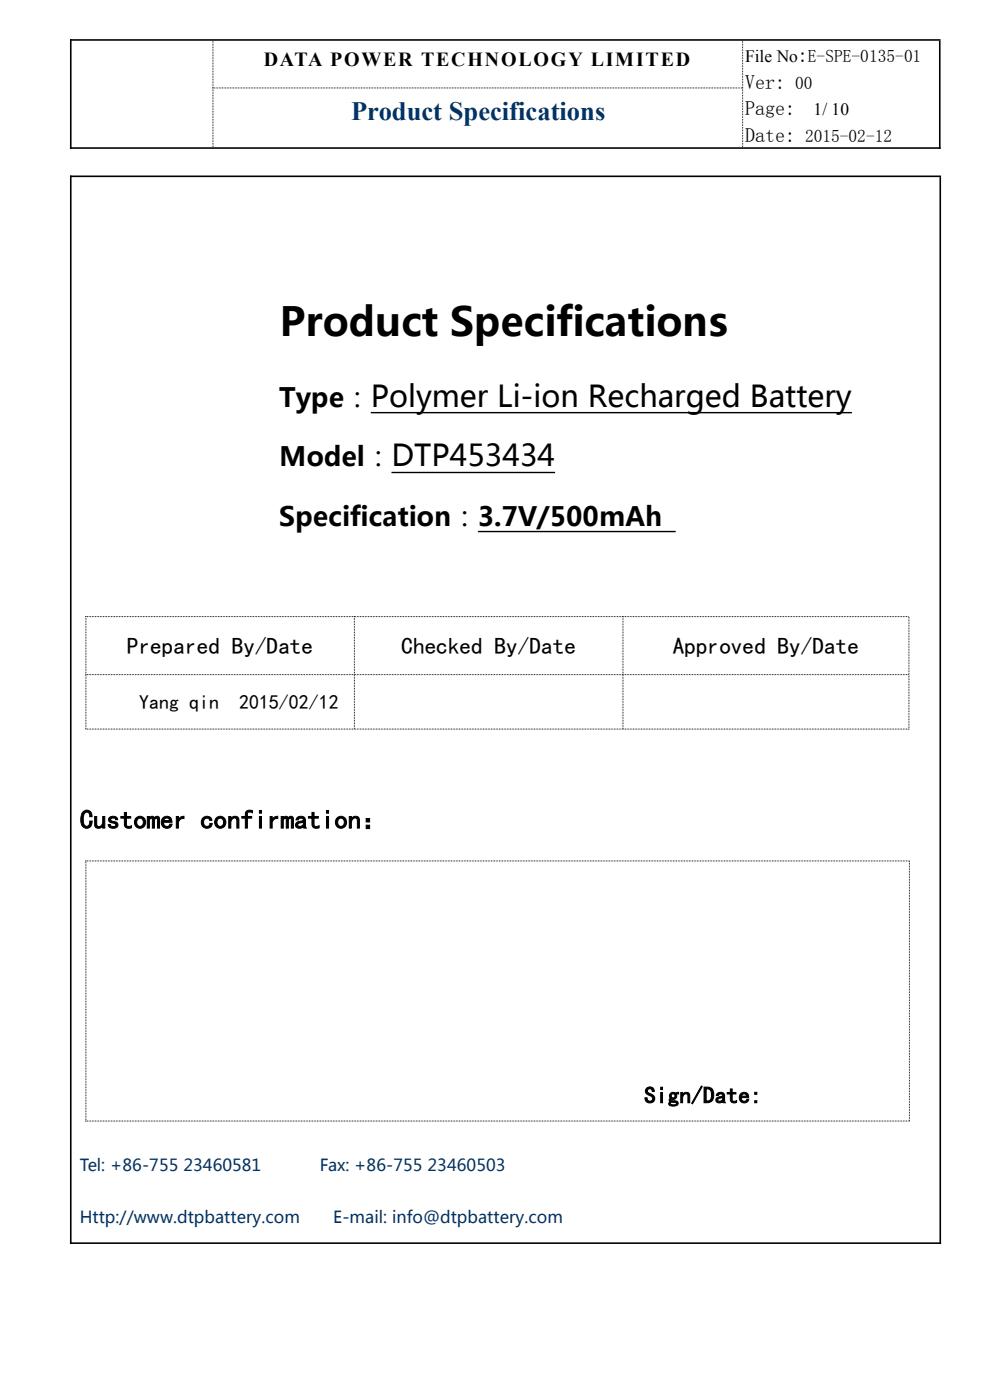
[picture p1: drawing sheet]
<svg xmlns="http://www.w3.org/2000/svg" width="210mm" height="297mm" viewBox="0 0 210 297" stroke-linecap="round" stroke-linejoin="round" font-family="sans-serif">
<path d="M14.8 8.5h184.7M15 8.3v23.3M199.4 8.6v23M14.8 31.4h184.7" fill="none" stroke="#000" stroke-width=".34"/>
<path d="M45.1 18.7h112.5M45.2 8.6v22.6M157.5 8.6v22.6" fill="none" stroke="#000" stroke-width=".21" stroke-dasharray=".2 .2" stroke-linecap="butt"/>
<g fill="#fff">
<path d="M15.9 282.2h1.4v.5a.74 .74 0 0 0-1-.3v.9h.5l.3-.4v.6l-.1 .2-.2-.2-.5-.1v1a.7 .7 0 0 0 1-.4l.1 .1-.1 .5h-1.4l.2-.2v-.9v-1.1z" fill-rule="evenodd"/>
<path d="M17.7 282.2h1.3l.1 .5-.3-.3-.3-.1v2.1l.2 .2h-.7l.2-.2v-2h-.2l-.4 .3z" fill-rule="evenodd"/>
<path d="M19.4 282.2h1.3l.1 .5a.74 .74 0 0 0-1-.3v.9h.5l.2-.4v.8l-.2-.2-.5-.1v1a.7 .7 0 0 0 1-.4l.1 .1-.2 .5h-1.3l.2-.2v-.9v-1.1z" fill-rule="evenodd"/>
<path d="M21.1 282.2h.6a.64 .64 0 0 1 .8 .4 .64 .64 0 0 1-.4 .8l.6 1.2h-.4l-.5-1.2h-.3v1l.2 .2h-.6l.2-.1v-1v-1.2zM21.5 282.3v1a.54 .54 0 0 0 .8-.4 .54 .54 0 0 0-.8-.6z" fill-rule="evenodd"/>
<path d="M22.7 282.2h.4l1 1.9v-1.7l-.2-.2h.5l-.2 .2v2.2l-1.1-2.1-.1 1.9 .3 .2h-.6l.2-.1v-1v-1.2z" fill-rule="evenodd"/>
<path d="M25.2 282.3l.2-.1 .5 2.2 .2 .2h-.6l.2-.3-.2-.6h-.5l-.2 .7 .2 .2h-.5l.2-.2zM25.3 282.5l-.3 1.1h.5z" fill-rule="evenodd"/>
<path d="M26.3 282.2h.7l-.3 .2v2l.7 .1 .4-.5 .1 .1-.2 .5h-1.4l.2-.1v-1v-1.2z" fill-rule="evenodd"/>
<path d="M29.8 282.2h1.3l.1 .5a.74 .74 0 0 0-1-.3v.9h.5l.2-.4v.6v.2l-.2-.2-.5-.1v1a.7 .7 0 0 0 1-.4l.1 .1-.2 .5h-1.3l.2-.2v-.9v-1.1z" fill-rule="evenodd"/>
<path d="M31.4 282.2h.4l1 1.9v-1.7l-.2-.2h.5l-.2 .2v2.2l-1.1-2.1-.1 1.9 .3 .2h-.6l.2-.1v-1v-1.2z" fill-rule="evenodd"/>
<path d="M33.3 282.2h1.3l.1 .5a.74 .74 0 0 0-1.1-.3v.9h.6l.2-.4v.8l-.2-.2-.6-.1v1a.7 .7 0 0 0 1.1-.4l.1 .1-.2 .5h-1.3l.2-.2v-.9v-1.1z" fill-rule="evenodd"/>
<path d="M35 282.2h.5a.64 .64 0 0 1 .9 .4 .64 .64 0 0 1-.4 .8l.5 1.2h-.3l-.5-1.2h-.3v1l.2 .2h-.6l.2-.1v-1v-1.2zM35.4 282.3v1a.54 .54 0 0 0 .8-.4 .54 .54 0 0 0-.8-.6z" fill-rule="evenodd"/>
<path d="M37.1 282.4l.2-.1 .7-.1v.7a.55 .55 0 0 0-.6-.6 .55 .55 0 0 0-.5 .8v.7a.56 .56 0 0 0 .3 .7 .56 .56 0 0 0 .7-.2v-.5l-.3-.3h.7l-.2 .2v.8l-.1-.1a.75 .75 0 0 1-.9 .1 .75 .75 0 0 1-.3-.7v-.9z" fill-rule="evenodd"/>
<path d="M38.5 282.2h.5l-.1 .3 .3 1 .4-1-.2-.3h.6l-.1 .1a2.97 2.97 0 0 0-.6 2.1l.2 .2h-.6l.1-.1v-.8l-.3-1.3z" fill-rule="evenodd"/>
</g>
<path d="M78.7 87.5h102M83 100.2h34.8M101.4 112.8h41.9" fill="none" stroke="#000" stroke-width=".3"/>
<path d="M18.1 130.8h174.8M18.2 130.7v24.1M75.2 130.7v23.9M132.2 130.7v23.9M192.8 130.9v23.9M18.1 143.1h174.8M18.1 154.7h174.8M18.1 182.6h174.9M18.2 182.6v55.3M192.9 182.7v55.2M18.1 237.8h174.9" fill="none" stroke="#000" stroke-width=".21" stroke-dasharray=".2 .2" stroke-linecap="butt"/>
<path d="M14.8 37.4h184.8M15 37.2v226.7M199.5 37.6v226.3M14.8 263.7h184.8" fill="none" stroke="#000" stroke-width=".34"/>
<text font-size="8.5" x="59.3" y="71.2">Product Specifications</text>
<text font-size="5.6" fill="#036" x="74.5" y="25.5">Product Specifications</text>
<g font-size="5.6">
<text x="59.2" y="86.3">Type：Polymer Li-ion Recharged Battery</text>
<text x="59.2" y="99">Model：DTP453434</text>
<text x="59.2" y="111.7">Specification：3.7V/500mAh</text>
<text x="16.9" y="175.8">Customer confirmation：</text>
</g>
<g font-size="5">
<text x="26.9" y="138.7">Prepared By/Date</text>
<text x="85.1" y="138.7">Checked By/Date</text>
<text x="142.7" y="138.7">Approved By/Date</text>
<text x="136.7" y="234">Sign/Date:</text>
</g>
<g font-size="4.2">
<text x="56" y="14">DATA POWER TECHNOLOGY LIMITED</text>
<text x="169.2" y="13.2">:</text>
<text x="158.1" y="18.9">Ver:</text>
<text x="158.1" y="24.5">Page:</text>
<text x="158.1" y="30.1">Date:</text>
<text x="29.5" y="150.4">Yang qin</text>
<text x="50.7" y="150.4">2015/02/12</text>
</g>
<g font-size="3.7">
<text x="158.1" y="13.2">File No E-SPE-0135-01</text>
<text x="168.7" y="18.8">00</text>
<text x="172.6" y="24.4">1/ 10</text>
<text x="170.8" y="30.1">2015-02-12</text>
</g>
<g font-size="3.5" fill="#036">
<text x="16.9" y="248.5">Tel: +86-755</text>
<text x="38.9" y="248.5">23460581</text>
<text x="67.8" y="248.5">Fax: +86-755</text>
<text x="90.7" y="248.5">23460503</text>
<text x="16.9" y="259.5">Http://www.dtpbattery.com</text>
<text x="70.7" y="259.5">E-mail: info@dtpbattery.com</text>
</g>
</svg>
